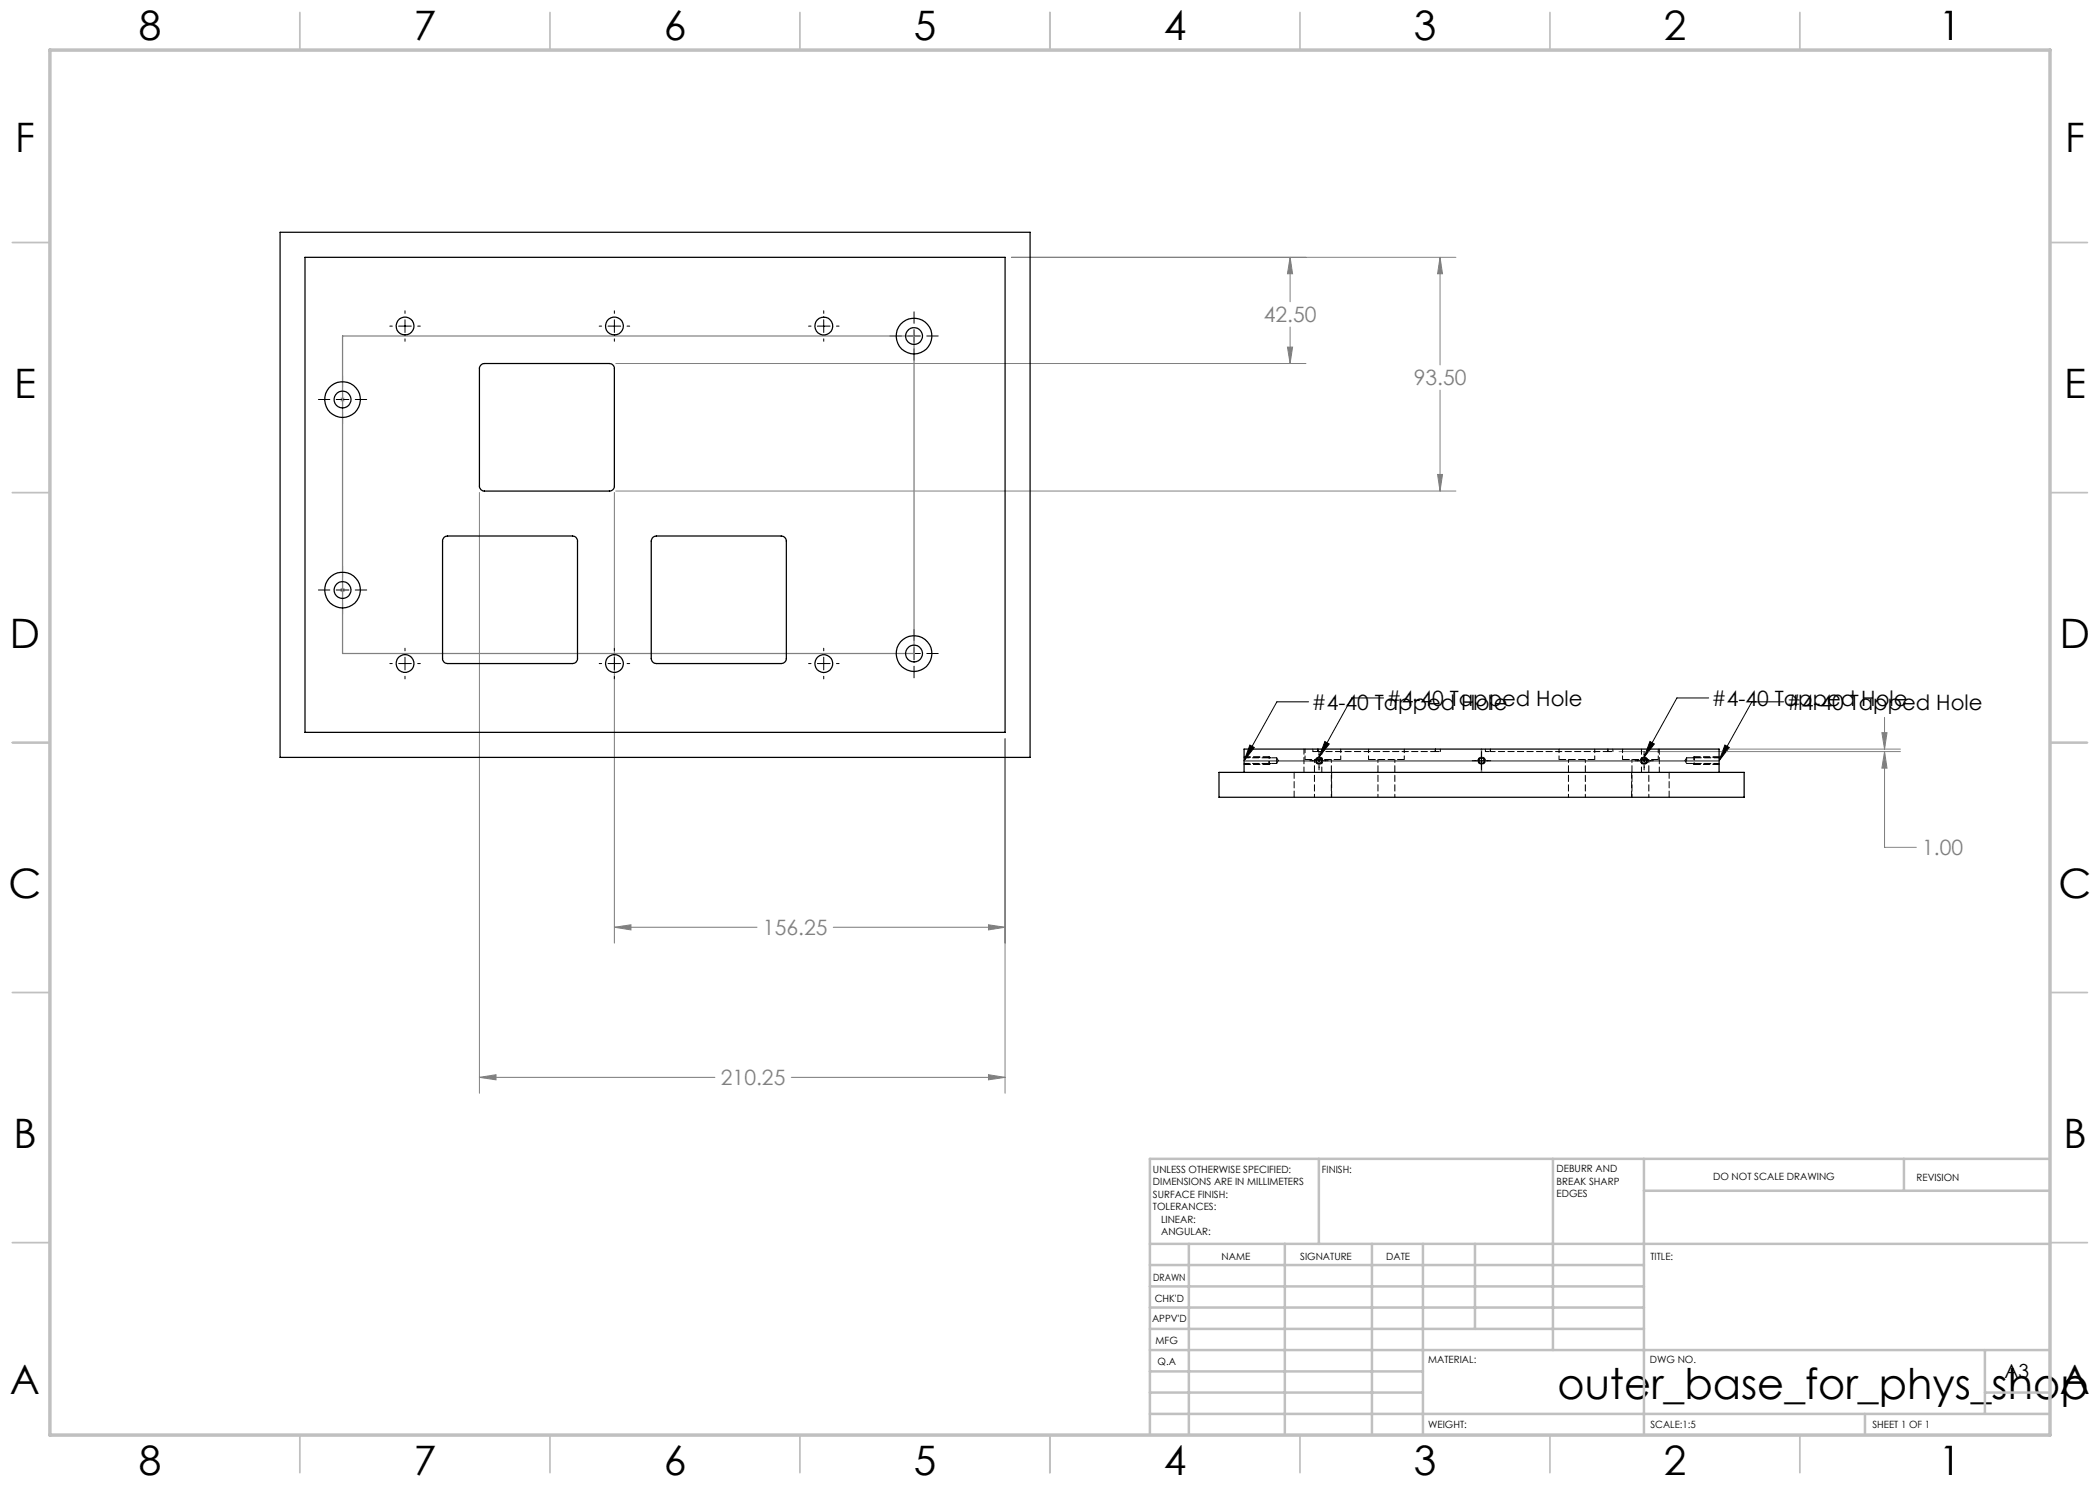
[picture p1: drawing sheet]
<svg xmlns="http://www.w3.org/2000/svg" width="420mm" height="297mm" viewBox="0 0 420 297" stroke-linecap="round" stroke-linejoin="round" font-family="sans-serif">
<g fill="none" stroke="#808080" stroke-width=".2">
<path d="M202.3 51.5h88.9M258 51.5l.5 3.2h-1zM258 51.5v8.9M288 51.5l.5 3.2h-1zM288 51.5v21.5M68 79.9h1M68.2 79.5l.7 .8M68.5 79.4v1M68.9 79.5l-.7 .8M123.2 72.7h138M257.5 69.4h1l-.5 3.3zM258 65.4v7.3"/>
<path d="M288 78v20.2M95.9 98.5v120.1M122.9 98.5v90.1M123.2 98.2h168M287.5 94.9h1l-.5 3.3zM68 118h1M68.2 117.6l.7 .8M68.5 117.5v1M68.9 117.6l-.7 .8M201 147.7v70.9M323.8 150.3h56.3M345.1 149.8h35"/>
<path d="M376.4 146.5h1l-.5 3.3zM376.9 150.3l.5 3.3h-1zM376.9 150.3v19.2h6.4M376.9 143.5v6.3M122.9 185.5l3.3-.5v1zM122.9 185.5h28.5M166.7 185.5h34.3M197.7 185l3.3 .5-3.3 .5zM95.9 215.5l3.3-.6v1.1zM95.9 215.5h47.1M158.3 215.5h42.7M197.7 214.9l3.3 .6-3.3 .5z"/>
</g>
<g fill="none" stroke="#808080" stroke-width=".25">
<path d="M68.5 67.2h114.3v63.5h-114.3zM248.8 152.1h95M296.3 149.8v4.7"/>
<circle cx="263.8" cy="152.2" r=".57"/>
<circle cx="296.3" cy="152.2" r=".57"/>
<circle cx="328.8" cy="152.2" r=".57"/>
</g>
<path d="M263.1 152.1a.71 .71 0 0 0 1 .7 .71 .71 0 0 0 .2-1.2 .71 .71 0 0 0-1.2 .4v.1M264.5 152.1a.71 .71 0 0 1-1 .7 .71 .71 0 0 1-.1-1.2 .71 .71 0 0 1 1.1 .4v.1M295.6 152.1a.71 .71 0 0 0 1 .7 .71 .71 0 0 0 .2-1.2 .71 .71 0 0 0-1.2 .4v.1M297 152.1a.71 .71 0 0 1-1 .7 .71 .71 0 0 1-.1-1.2 .71 .71 0 0 1 1.1 .4v.1M328.1 152.1a.71 .71 0 0 0 1 .7 .71 .71 0 0 0 .2-1.2 .71 .71 0 0 0-1.2 .4v.1M329.5 152.1a.71 .71 0 0 1-1 .7 .71 .71 0 0 1-.1-1.2 .71 .71 0 0 1 1.1 .4v.1" fill="none" stroke="#000" stroke-width=".2" stroke-dasharray="1.3 .6" stroke-dashoffset=".3" stroke-linecap="butt"/>
<g fill="none" stroke="#000" stroke-width=".2">
<path d="M63.7 79.9h2.3M67.2 79.9h2.6M68.5 75.1v2.3M68.5 78.6v2.6M71 79.9h2.3M78 65.2h.5M79.7 65.2h2.6M81 62.2v.5M81 64v2.5M81 67.8v.5M83.5 65.2h.6M119.8 65.2h.5"/>
<path d="M121.6 65.2h2.5M122.9 62.2v.5M122.9 64v2.5M122.9 67.8v.5M125.4 65.2h.5M161.7 65.2h.5M163.5 65.2h2.5M164.7 62.2v.5M164.7 64v2.5M164.7 67.8v.5M167.3 65.2h.5M178 67.2h2.3"/>
<path d="M181.5 67.2h2.6M182.8 62.4v2.3M182.8 65.9v2.6M182.8 69.7v2.4M185.3 67.2h2.3M68.5 82.4v2.4M63.7 118h2.3M67.2 118h2.6M68.5 113.2v2.3M68.5 116.7v2.6M71 118h2.3M68.5 120.5v2.4"/>
<path d="M78 132.7h.5M79.7 132.7h2.6M81 129.6v.6M81 131.4v2.6M81 135.3v.5M83.5 132.7h.6M119.8 132.7h.5M121.6 132.7h2.5M122.9 129.6v.6M122.9 131.4v2.6M122.9 135.3v.5M125.4 132.7h.5"/>
<path d="M161.7 132.7h.5M163.5 132.7h2.5M164.7 129.6v.6M164.7 131.4v2.6M164.7 135.3v.5M167.3 132.7h.5M178 130.7h2.3M181.5 130.7h2.6M182.8 125.9v2.3M182.8 129.4v2.6M182.8 133.2v2.4M185.3 130.7h2.3"/>
<path d="M276.7 139.6h-6.3l-6.6 11.8M341.7 139.6h-6.3l-6.6 11.8M250 149l.9 .5-2.1 2.6zM261.7 140.4h-6.3l-6.6 11.7M262 152.1h3.6M263.8 150.3v3.7M265 148.3l.9 .5-2.1 2.6zM294.5 152.1h3.6M296.3 150.3v3.7M327 152.1h3.7M328.8 150.3v3.7M330 148.3l.9 .5-2.1 2.6z"/>
<path d="M345 149l.9 .5-2.1 2.6zM356.7 140.4h-6.3l-6.6 11.7"/>
</g>
<g fill="none" stroke="#c0c0c0" stroke-width=".35">
<path d="M60 2.5v7.5M110 2.5v7.5M160 2.5v7.5M210 2.5v7.5M260 2.5v7.5M310 2.5v7.5M360 2.5v7.5M2.5 48.5h7.5M410 48.5h7.5M2.5 98.5h7.5M410 98.5h7.5M2.5 148.5h7.5"/>
<path d="M410 148.5h7.5M2.5 198.5h7.5M410 198.5h7.5M2.5 248.5h7.5M410 248.5h7.5M60 287v7.5M110 287v7.5M160 287v7.5M210 287v7.5M260 287v7.5M310 287v7.5M360 287v7.5"/>
</g>
<g fill="none" stroke="#c0c0c0" stroke-width=".5">
<path d="M263.8 231.8v17M310.6 231.8v38.2M328.8 231.8v55.2M328.8 238.2h81.2M380.8 231.8v6.4M410 231.8h-180v55.2M230 248.8h180M230 257.3h98.8M230 253h98.8M237.8 248.8v38.2M257 248.8v38.2M274.4 248.8v38.2"/>
<path d="M284.6 248.8v38.2M295 248.8v17M230 265.8h98.8M230 261.5h98.8M230 278.5h54.6M230 274.3h54.6M230 270h180M397 278.5h13M397 270v12.8M230 282.8h180M373 282.8v4.2"/>
</g>
<path d="M10 10h400v277h-400z" fill="none" stroke="#c0c0c0" stroke-width=".7"/>
<path d="M248.8 151.4h5M248.8 152.8h5M253.8 152.8l.3-.1M253.8 151.4l.3 .2M338.8 151.4l-.2 .2M338.8 152.8l-.2-.1M343.8 152.8h-5M343.8 151.4h-5" fill="none" stroke="#000" stroke-width=".2" stroke-dasharray="1.3 .6"/>
<path d="M253.8 152.8v-1.4M338.8 151.4v1.4" fill="none" stroke="#000" stroke-width=".2" stroke-dasharray="1.3 .6" stroke-dashoffset=".7"/>
<path d="M95.9 215.5l3.3-.6v1.1zM197.7 214.9l3.3 .6-3.3 .5zM197.7 185l3.3 .5-3.3 .5zM122.9 185.5l3.3-.5v1zM258 51.5l.5 3.2h-1zM257.5 69.4h1l-.5 3.3zM288 51.5l.5 3.2h-1zM287.5 94.9h1l-.5 3.3zM376.4 146.5h1l-.5 3.3zM376.9 150.3l.5 3.3h-1z" fill="#808080"/>
<path d="M330 148.3l.9 .5-2.1 2.6zM265 148.3l.9 .5-2.1 2.6zM250 149l.9 .5-2.1 2.6zM345 149l.9 .5-2.1 2.6z" fill="#000"/>
<g fill="none" stroke="#000" stroke-width=".25">
<path d="M56 46.5h150v105h-150zM61 51.5h140v95h-140zM96.2 73l.7-.3h25a1.02 1.02 0 0 1 1 1v23.5a.96 .96 0 0 1-1 1h-25a.96 .96 0 0 1-1-1v-23.7zM88.8 107.5l.7-.3h25a.97 .97 0 0 1 1 1v23.5a.96 .96 0 0 1-1 1h-25a.96 .96 0 0 1-1-1v-23.7zM130.6 107.5l.7-.3h24.9a1.02 1.02 0 0 1 1.1 1v23.5a1.02 1.02 0 0 1-1.1 1h-24.9a1.02 1.02 0 0 1-1.1-1v-23.5zM243.8 154.5h105v5h-105zM248.8 154.5v-4.7h95v4.7"/>
<circle cx="68.5" cy="79.9" r="3.6"/>
<circle cx="68.5" cy="79.9" r="1.68"/>
<circle cx="81" cy="65.2" r="1.78"/>
<circle cx="122.9" cy="65.2" r="1.78"/>
<circle cx="164.8" cy="65.2" r="1.79"/>
<circle cx="182.8" cy="67.2" r="3.6"/>
<circle cx="182.8" cy="67.2" r="1.68"/>
<circle cx="68.5" cy="118" r="3.6"/>
<circle cx="68.5" cy="118" r="1.68"/>
<circle cx="81" cy="132.7" r="1.79"/>
<circle cx="122.9" cy="132.7" r="1.79"/>
<circle cx="164.8" cy="132.7" r="1.79"/>
<circle cx="182.8" cy="130.7" r="3.6"/>
<circle cx="182.8" cy="130.7" r="1.68"/>
<circle cx="263.8" cy="152.1" r=".56"/>
<circle cx="296.3" cy="152.1" r=".56"/>
<circle cx="328.8" cy="152.2" r=".57"/>
</g>
<g fill="none" stroke="#000" stroke-width=".2" stroke-dasharray="1.3 .6">
<path d="M255.3 152.1v-.5M255.3 152.7v-.6M258.8 154.4v5M262.6 149.8v.5M263.6 150.3v-.5M263.6 149.8v.5M266.3 159.4v-5M287.1 149.8v.5M287.1 150.3v-.5M288.1 150.3v-.5M297.1 149.8v.5M298.1 150.3v-.5"/>
<path d="M298.1 149.8v.5M321.6 149.8v.5M321.6 150.3v-.5M322.6 150.3v-.5M326.3 154.4v5M333.8 159.4v-5"/>
</g>
<path d="M337.3 151.6v1.1" fill="none" stroke="#000" stroke-width=".2" stroke-dasharray="1.3 .6" stroke-dashoffset=".6"/>
<path d="M261 151.9h7.2M273.7 151.9h7.2M311.8 151.9h7.2M324.5 151.9h7.2" fill="none" stroke="#000" stroke-width=".2" stroke-dasharray="1.3 .6" stroke-dashoffset="-.1"/>
<path d="M261 149.8v2.1M262.6 150.3h1M268.2 151.9v-2.1M273.7 149.8v2.1M280.9 151.9v-2.1M287.1 150.3h1M297.1 150.3h1M311.8 149.8v2.1M319 151.9v-2.1M321.6 150.3h1M324.5 149.8v2.1M331.7 151.9v-2.1" fill="none" stroke="#000" stroke-width=".2" stroke-dasharray="1.3 .6" stroke-dashoffset=".5"/>
<path d="M255.3 152.7l.4-.6M255.7 152.1l-.4-.5M263.6 150.3h23.5M321.6 150.3h-23.5M337 152.1l.3 .6M337.3 151.6l-.3 .5" fill="none" stroke="#000" stroke-width=".2" stroke-dasharray="1.3 .6" stroke-dashoffset=".3"/>
<path d="M248.8 152.7h6.5M255.3 151.6h-6.5M260.8 149.8v4.6M264.4 154.4v-4.6M328.3 149.8v4.6M331.9 154.4v-4.6M337.3 152.7h6.5M343.8 151.6h-6.5" fill="none" stroke="#000" stroke-width=".2" stroke-dasharray="1.3 .6" stroke-dashoffset=".2"/>
<path d="M262.9 151.9v7.5M266.3 159.4v-7.5M275.6 151.9v7.5M279 159.4v-7.5M313.7 151.9v7.5M317.1 159.4v-7.5M326.4 151.9v7.5M329.8 159.4v-7.5" fill="none" stroke="#000" stroke-width=".2" stroke-dasharray="1.3 .6" stroke-dashoffset=".7"/>
<text font-size="8.5" x="311.5" y="279.7">outer_base_for_phys_shop</text>
<g font-size="8.1">
<text x="27.8" y="8">8</text>
<text x="82.8" y="8">7</text>
<text x="132.8" y="8">6</text>
<text x="182.8" y="8">5</text>
<text x="232.8" y="8">4</text>
<text x="282.8" y="8">3</text>
<text x="332.8" y="8">2</text>
<text x="387.8" y="8">1</text>
<text x="3" y="30.4">F</text>
<text x="413" y="30.4">F</text>
<text x="2.8" y="79.6">E</text>
<text x="412.8" y="79.6">E</text>
<text x="2" y="129.6">D</text>
<text x="412" y="129.6">D</text>
<text x="1.7" y="179.6">C</text>
<text x="411.7" y="179.6">C</text>
<text x="2.7" y="229.6">B</text>
<text x="412.7" y="229.6">B</text>
<text x="2" y="278.9">A</text>
<text x="412" y="278.9">A</text>
<text x="27.8" y="295">8</text>
<text x="82.8" y="295">7</text>
<text x="132.8" y="295">6</text>
<text x="182.8" y="295">5</text>
<text x="232.8" y="295">4</text>
<text x="282.8" y="295">3</text>
<text x="332.8" y="295">2</text>
<text x="387.8" y="295">1</text>
</g>
<g font-size="4.2" fill="#808080">
<text x="252.7" y="64.5">42.50</text>
<text x="282.7" y="77.1">93.50</text>
<text x="384.4" y="171">1.00</text>
<text x="152.6" y="187">156.25</text>
<text x="144.2" y="217">210.25</text>
</g>
<g font-size="4.2">
<text x="262.3" y="141.9">#4-40 Tapped Hole</text>
<text x="277.3" y="141.2">#4-40 Tapped Hole</text>
<text x="342.3" y="141.2">#4-40 Tapped Hole</text>
<text x="357.3" y="141.9">#4-40 Tapped Hole</text>
</g>
<text font-size="3.9" x="400.9" y="275.5">A3</text>
<g font-size="2">
<text x="230.6" y="234.6">UNLESS OTHERWISE SPECIFIED:</text>
<text x="230.6" y="237.1">DIMENSIONS ARE IN MILLIMETERS</text>
<text x="230.6" y="239.6">SURFACE FINISH:</text>
<text x="264.4" y="234.6">FINISH:</text>
<text x="311.3" y="234.5">DEBURR AND</text>
<text x="311.3" y="237">BREAK SHARP</text>
<text x="311.3" y="239.5">EDGES</text>
<text x="342.6" y="236">DO NOT SCALE DRAWING</text>
<text x="383.3" y="236.2">REVISION</text>
<text x="230.6" y="242.1">TOLERANCES:</text>
<text x="232.2" y="244.6">LINEAR:</text>
<text x="232.2" y="247.1">ANGULAR:</text>
<text x="244.3" y="252">NAME</text>
<text x="260" y="251.9">SIGNATURE</text>
<text x="277.2" y="251.9">DATE</text>
<text x="330.1" y="251.9">TITLE:</text>
<text x="230.6" y="256.1">DRAWN</text>
<text x="230.9" y="260.3">CHK'D</text>
<text x="230.4" y="264.4">APPV'D</text>
<text x="231.1" y="268.8">MFG</text>
<text x="231.5" y="273">Q.A</text>
<text x="285.6" y="272.5">MATERIAL:</text>
<text x="330" y="272.5">DWG NO.</text>
<text x="285.6" y="285.5">WEIGHT:</text>
<text x="330.1" y="285.6">SCALE:1:5</text>
<text x="374.5" y="285.6">SHEET 1 OF 1</text>
</g>
</svg>
